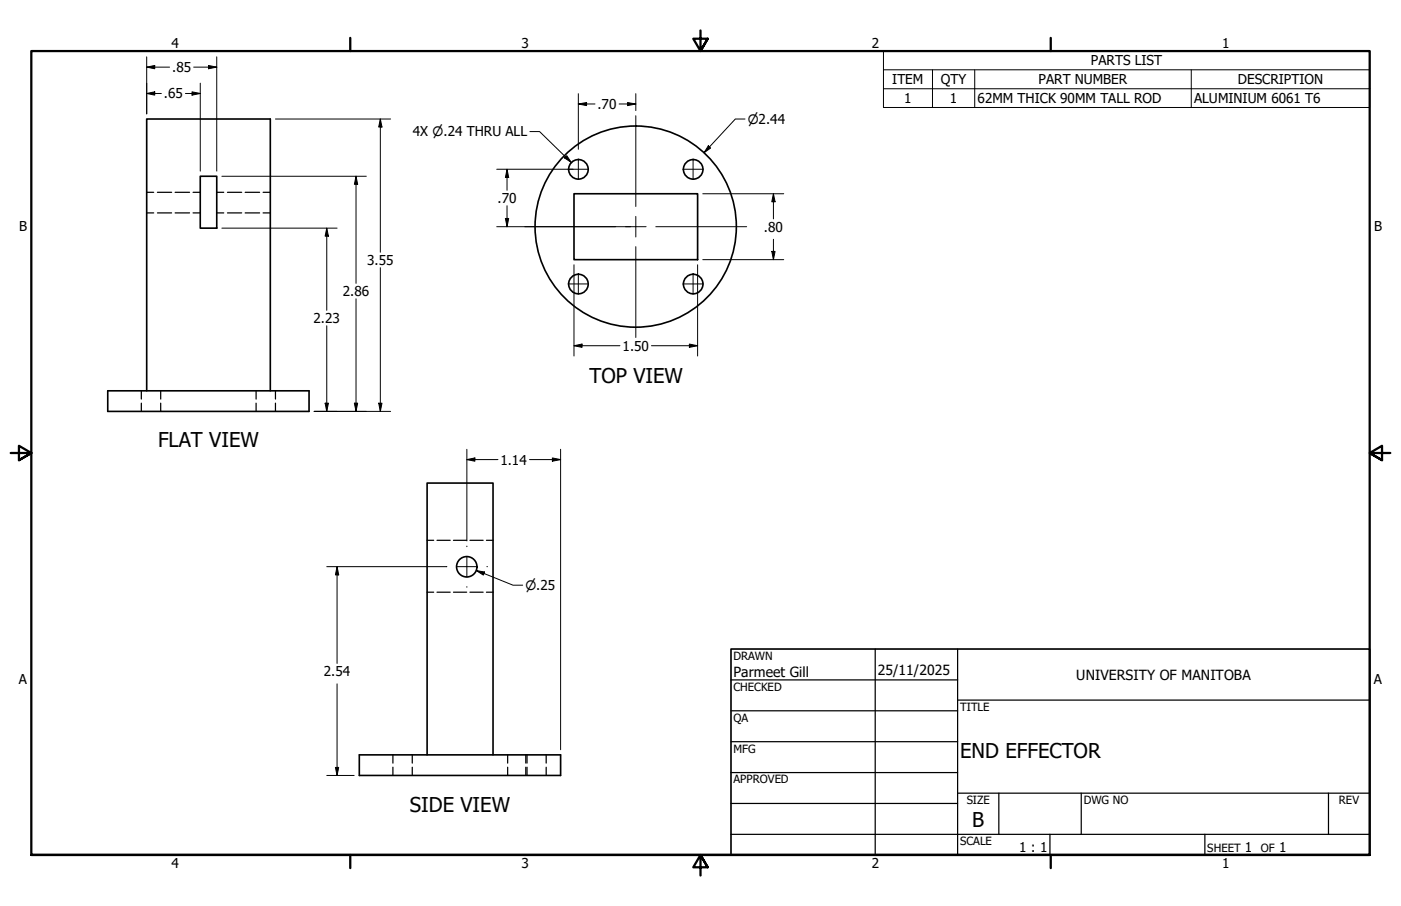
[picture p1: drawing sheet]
<svg xmlns="http://www.w3.org/2000/svg" width="432mm" height="279mm" viewBox="0 0 432 279" stroke-linecap="round" stroke-linejoin="round" font-family="sans-serif">
<!-- layer: Hidden (ANSI) -->
<g fill="none" stroke="#000" stroke-width=".38">
<path d="M45.2 59.3h2.2M48.5 59.3h4.4M54 59.3h4.4M59.5 59.3h2.2M66.8 59.3h2.2M70.1 59.3h4.4M75.6 59.3h4.4M81.1 59.3h2.2M45.2 65.7h2.2M48.5 65.7h4.4M54 65.7h4.4M59.5 65.7h2.2"/>
<path d="M66.8 65.7h2.2M70.1 65.7h4.4M75.6 65.7h4.4M81.1 65.7h2.2M43.6 120.5v2.6M43.6 124.3v2.6M49.5 120.5v2.6M49.5 124.3v2.6M78.9 120.5v2.6M78.9 124.3v2.6M84.9 120.5v2.6M84.9 124.3v2.6"/>
<path d="M131.6 166.6h2.1M134.7 166.6h4M139.8 166.6h4M144.8 166.6h4.1M149.9 166.6h2.1M131.6 182.6h2.1M134.7 182.6h4M139.8 182.6h4M144.8 182.6h4.1M149.9 182.6h2.1M121.1 232.8v2.5M121.1 236.6v2.5"/>
<path d="M127.1 232.8v2.5M127.1 236.6v2.5M156.5 232.8v2.5M156.5 236.6v2.5M162.1 232.8v2.5M162.1 236.6v2.5M162.4 232.8v2.5M162.4 236.6v2.5M168.3 232.8v2.5M168.3 236.6v2.5"/>
</g>
<!-- layer: Visible (ANSI) -->
<g fill="none" stroke="#000" stroke-width=".51">
<path d="M61.7 54.4h5.1v16h-5.1zM176.9 59.8h38.1v20.3h-38.1zM33.2 120.5h62v6.4h-62zM45.2 120.5v-83.8h38.1v83.8M110.7 232.8h62.1v6.3h-62.1zM131.6 232.8v-83.8h20.4v83.8"/>
<circle cx="178.3" cy="52.2" r="3"/>
<circle cx="213.6" cy="52.2" r="3"/>
<circle cx="195.9" cy="69.9" r="31"/>
<circle cx="178.3" cy="87.6" r="3"/>
<circle cx="213.6" cy="87.6" r="3"/>
<circle cx="143.9" cy="174.8" r="3.1"/>
</g>
<!-- layer: Symbol (ANSI) -->
<path d="M272.3 21.5v-5.8h149.8v5.8M272.3 21.5h149.8v5.9M272.3 21.5v11.6h149.8v-5.7M272.3 27.4h149.8M287.4 21.5v11.6M300.4 21.5v11.6M367.2 21.5v11.6" fill="none" stroke="#000" stroke-width=".31"/>
<!-- layer: Border (ANSI) -->
<path d="M107.9 11.7v4M215.9 9.4v6.3l-2.2-3.8h4.4l-2.2 3.8 2.2-3.8M323.8 11.7v4M3.3 139.7h6.4l-3.9-2.2v4.4l3.9-2.2-3.9 2.2M428.5 139.7h-6.4l3.9-2.2v4.4l-3.9-2.2 3.9 2.2M9.7 263.7v-248h412.4v248h-412.4h412.4M107.9 263.7v4M218.1 267.5l-2.2-3.8 2.2 3.8h-4.4l2.2-3.8v6.3M323.8 263.7v4" fill="none" stroke="#000" stroke-width=".7"/>
<!-- layer: Title (ANSI) -->
<g fill="none" stroke="#000" stroke-width=".38">
<path d="M225.3 209.7h69.8M225.3 219.2h69.8M269.7 200.2v63.5M295.1 215.9h127M295.1 200.2v63.5M225.3 228.7h69.8M225.3 238.3h69.8M225.3 257.3h196.8M225.3 247.8h69.8M295.1 244.6h127M307.8 244.6v12.7M323.6 257.3v6.4"/>
<path d="M333.2 244.6v12.7M371.3 257.3v6.4M409.4 244.6v12.7"/>
</g>
<path d="M225.3 200.2h196.8v63.5h-196.8z" fill="none" stroke="#000" stroke-width=".51"/>
<!-- layer: Dimension (ANSI) -->
<g fill="none" stroke="#000" stroke-width=".31">
<path d="M45.2 17.5v17.6M66.8 17.5v35.3M45.2 28.8l2.5-.5v1zM45.2 20.7l2.5-.5v1zM45.2 28.8h4.5M45.2 20.7h7.1M57.1 28.8h4.6M59.2 28.3l2.5 .5-2.5 .5zM59.7 20.7h7.1M61.7 25.7v27.1M64.3 20.2l2.5 .5-2.5 .5zM84.9 36.7h35.5"/>
<path d="M117.2 36.7l.5 2.5h-1zM117.2 36.7v41.1M178.2 32.1l2.6-.5v1zM178.2 32.1h5.2M178.2 28.9v17.1M190.8 32.1h5.2M193.4 31.6l2.6 .5-2.6 .5zM196 28.9v5.2M229.6 36.7h-3l-9.6 10.4M68.4 54.4h44.5M109.7 54.4l.5 2.4h-1zM109.7 54.4v33"/>
<path d="M153.1 52.2h23.6M156.3 52.2l.5 2.5h-1zM156.3 52.2v6.5M163.3 40.6h3l9.8 9.5M174.7 48l1.4 2.1-2.1-1.4zM216.6 59.8h25M218.3 45l.7 .7-2 1.4zM238.4 59.8l.5 2.4h-1zM238.4 59.8v7.7M68.4 70.4h35.5M100.7 70.4l.5 2.4h-1zM100.7 70.4v25.3"/>
<path d="M153.1 69.9h41.3M155.8 67.4h1l-.5 2.5zM156.3 63.4v6.5M237.9 77.5h1l-.5 2.6zM238.4 73.8v6.3M109.7 92.1v34.8M117.2 82.5v44.4M176.9 81.7v5.8M176.9 87.7v22.1M215 81.7v5.8M215 87.7v22.1M216.6 80.1h25"/>
<path d="M100.7 100.5v26.4M176.9 106.6l2.5-.5v1zM176.9 106.6h14.2M200.8 106.6h14.2M212.5 106.1l2.5 .5-2.5 .5zM96.8 126.9h23.6M100.2 124.3h1l-.5 2.6zM109.2 124.3h1l-.5 2.6zM116.7 124.3h1l-.5 2.6zM143.9 138.6v28.2M172.8 138.6v92.6M143.9 141.7l2.5-.5v1z"/>
<path d="M143.9 141.7h9.6M163.2 141.7h9.6M170.2 141.2l2.6 .5-2.6 .5zM100.7 174.8h36.8M103.9 174.8l.5 2.5h-1zM103.9 174.8v29.8M146.8 176l2.6 .4-.4 1zM146.8 176l11.3 4.5h3M103.9 210.9v28.2M100.7 239.1h8.5M103.4 236.7h1l-.5 2.4z"/>
</g>
<g fill="#000">
<path d="M45.2 28.8l2.5-.5v1zM45.2 20.7l2.5-.5v1zM59.2 28.3l2.5 .5-2.5 .5zM64.3 20.2l2.5 .5-2.5 .5zM117.2 36.7l.5 2.5h-1zM178.2 32.1l2.6-.5v1zM193.4 31.6l2.6 .5-2.6 .5zM109.7 54.4l.5 2.4h-1zM156.3 52.2l.5 2.5h-1zM174.7 48l1.4 2.1-2.1-1.4zM218.3 45l.7 .7-2 1.4zM100.7 70.4l.5 2.4h-1z"/>
<path d="M155.8 67.4h1l-.5 2.5zM237.9 77.5h1l-.5 2.6zM238.4 59.8l.5 2.4h-1zM176.9 106.6l2.5-.5v1zM212.5 106.1l2.5 .5-2.5 .5zM100.2 124.3h1l-.5 2.6zM109.2 124.3h1l-.5 2.6zM116.7 124.3h1l-.5 2.6zM143.9 141.7l2.5-.5v1zM170.2 141.2l2.6 .5-2.6 .5zM103.9 174.8l.5 2.5h-1zM146.8 176l2.6 .4-.4 1z"/>
<path d="M103.4 236.7h1l-.5 2.4z"/>
</g>
<!-- layer: Center Mark (ANSI) -->
<g fill="none" stroke="#000" stroke-width=".31">
<path d="M196 35.7v28M175.1 52.2h6.3M178.2 49v6.4M210.4 52.2h6.4M213.6 49v6.4M161.7 69.9h28M192.8 69.9h6.3M196 66.7v6.4M196 76.1v28M202.1 69.9h28M175.1 87.6h6.3M178.2 84.4v6.3"/>
<path d="M210.4 87.6h6.4M213.6 84.4v6.3M137.5 174.8h.2M140.7 174.8h6.4M143.9 168.4v.2M143.9 171.6v6.3M150.1 174.8h.1M143.9 180.9v.2"/>
</g>
<g font-size="6.3">
<text x="181.7" y="118.2">TOP VIEW</text>
<text x="48.7" y="137.9">FLAT VIEW</text>
<text x="295.9" y="233.6">END EFFECTOR</text>
<text x="126.3" y="250.3">SIDE VIEW</text>
<text x="299.7" y="255.1">B</text>
</g>
<g font-size="4.3">
<text x="226.1" y="208.9">Parmeet Gill</text>
<text x="270.5" y="208.2">25/11/2025</text>
<text x="331.7" y="209.6">UNIVERSITY OF MANITOBA</text>
</g>
<g font-size="4.2">
<text x="52.8" y="14.7">4</text>
<text x="160.8" y="14.7">3</text>
<text x="268.7" y="14.7">2</text>
<text x="376.7" y="14.7">1</text>
<text x="53.1" y="22.2">.85</text>
<text x="336.2" y="20.2">PARTS LIST</text>
<text x="275" y="26">ITEM</text>
<text x="289.9" y="26">QTY</text>
<text x="320.1" y="26">PART NUMBER</text>
<text x="381.5" y="26">DESCRIPTION</text>
<text x="50.5" y="30.4">.65</text>
<text x="184.1" y="33.6">.70</text>
<text x="278.7" y="31.8">1</text>
<text x="292.7" y="31.8">1</text>
<text x="301.3" y="31.8">62MM THICK 90MM TALL ROD</text>
<text x="368" y="31.8">ALUMINIUM 6061 T6</text>
<text x="127.3" y="42">4X ⌀.24 THRU ALL</text>
<text x="153.4" y="62.5">.70</text>
<text x="5.9" y="71.4">B</text>
<text x="235.5" y="71.4">.80</text>
<text x="423.5" y="71.4">B</text>
<text x="113.2" y="81.7">3.55</text>
<text x="105.7" y="91.2">2.86</text>
<text x="96.6" y="99.6">2.23</text>
<text x="191.9" y="108.1">1.50</text>
<text x="154.2" y="143.3">1.14</text>
<text x="99.8" y="208.5">2.54</text>
<text x="5.8" y="211.1">A</text>
<text x="423.4" y="211.1">A</text>
<text x="314.1" y="262.9">1 : 1</text>
<text x="383.7" y="262.8">1</text>
<text x="394.2" y="262.8">1</text>
<text x="52.8" y="267.7">4</text>
<text x="160.8" y="267.7">3</text>
<text x="268.7" y="267.7">2</text>
<text x="376.7" y="267.7">1</text>
</g>
<g font-size="3.9">
<text x="230.4" y="38.2">⌀2.44</text>
<text x="161.9" y="181.9">⌀.25</text>
</g>
<g font-size="3.5">
<text x="226.1" y="203.5">DRAWN</text>
<text x="226.1" y="213">CHECKED</text>
<text x="295.9" y="219.2">TITLE</text>
<text x="226.1" y="222.6">QA</text>
<text x="226.1" y="232.1">MFG</text>
<text x="226.1" y="241.6">APPROVED</text>
<text x="297.9" y="248">SIZE</text>
<text x="334" y="248">DWG NO</text>
<text x="412.7" y="247.9">REV</text>
<text x="295.9" y="260.7">SCALE</text>
<text x="372.1" y="262.8">SHEET</text>
<text x="388.6" y="262.8">OF</text>
</g>
</svg>
